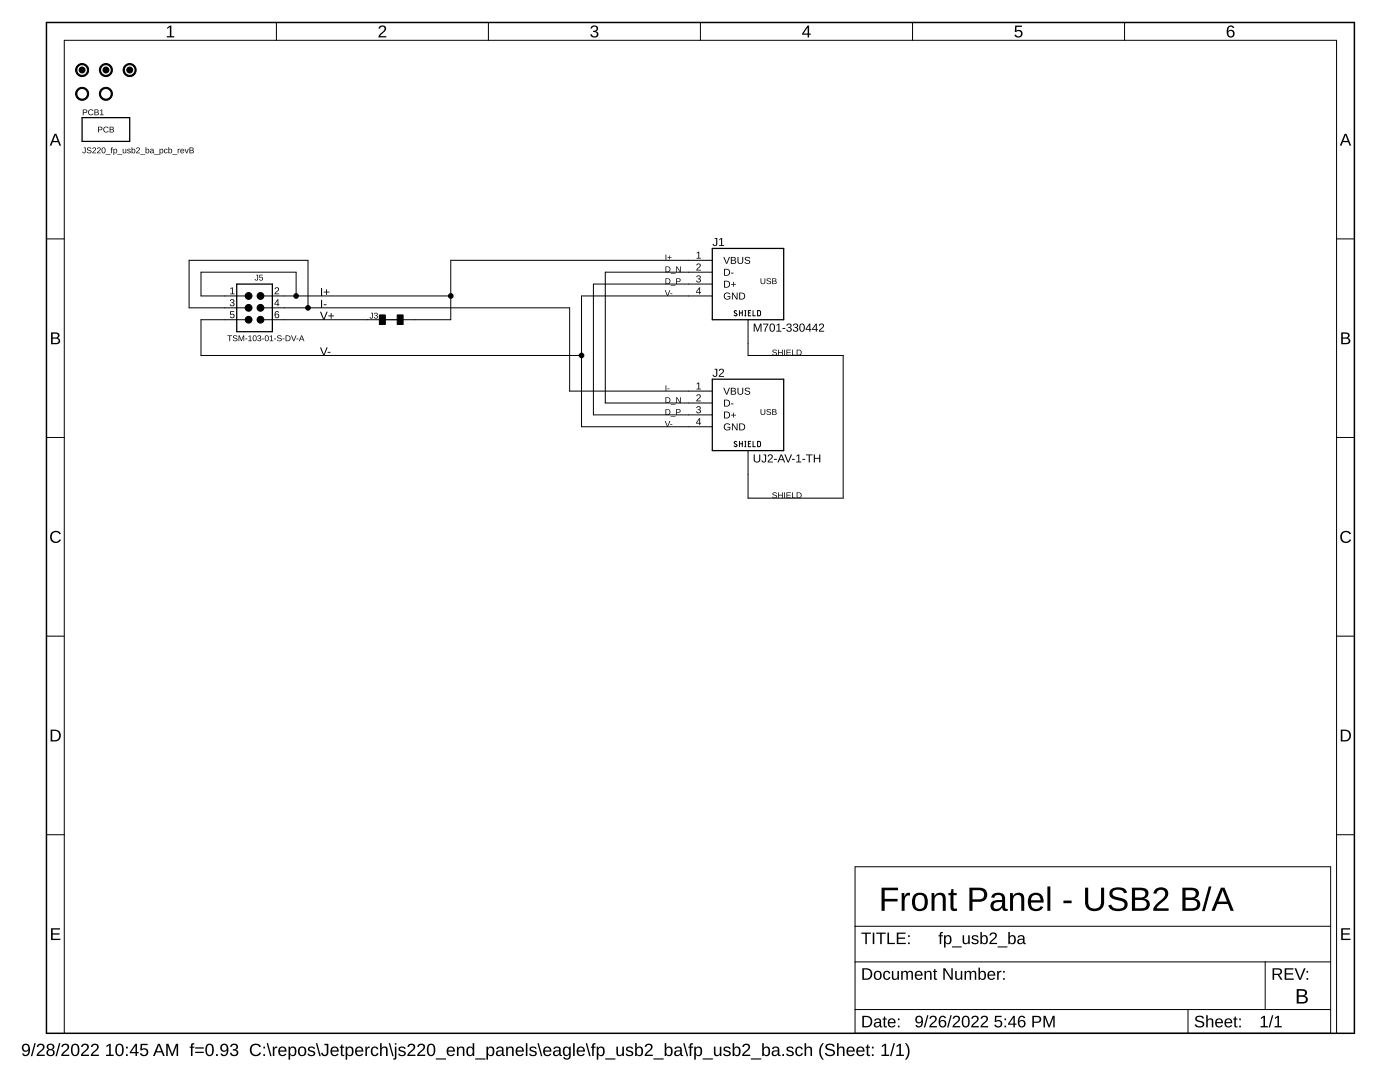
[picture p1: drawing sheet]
<?xml version="1.0" encoding="utf-8"?>
<!DOCTYPE eagle SYSTEM "eagle.dtd">
<eagle version="9.6.2">
<drawing>
<settings>
<setting alwaysvectorfont="no"/>
<setting verticaltext="up"/>
</settings>
<grid distance="0.1" unitdist="inch" unit="inch" style="lines" multiple="1" display="no" altdistance="0.01" altunitdist="inch" altunit="inch"/>
<schematic xreflabel="%F%N/%S.%C%R" xrefpart="/%S.%C%R">
<libraries>
<library name="frames">
<symbols>
<symbol name="FRAME_A_L">
<frame x1="0" y1="0" x2="279.4" y2="215.9" columns="6" rows="5" layer="94" border-bottom="no"/>
</symbol>
<symbol name="DOCFIELD">
<wire x1="0" y1="0" x2="71.12" y2="0" width="0.1016" layer="94"/>
<wire x1="101.6" y1="15.24" x2="87.63" y2="15.24" width="0.1016" layer="94"/>
<wire x1="0" y1="0" x2="0" y2="5.08" width="0.1016" layer="94"/>
<wire x1="0" y1="5.08" x2="71.12" y2="5.08" width="0.1016" layer="94"/>
<wire x1="0" y1="5.08" x2="0" y2="15.24" width="0.1016" layer="94"/>
<wire x1="101.6" y1="15.24" x2="101.6" y2="5.08" width="0.1016" layer="94"/>
<wire x1="71.12" y1="5.08" x2="71.12" y2="0" width="0.1016" layer="94"/>
<wire x1="71.12" y1="5.08" x2="87.63" y2="5.08" width="0.1016" layer="94"/>
<wire x1="71.12" y1="0" x2="101.6" y2="0" width="0.1016" layer="94"/>
<wire x1="87.63" y1="15.24" x2="87.63" y2="5.08" width="0.1016" layer="94"/>
<wire x1="87.63" y1="15.24" x2="0" y2="15.24" width="0.1016" layer="94"/>
<wire x1="87.63" y1="5.08" x2="101.6" y2="5.08" width="0.1016" layer="94"/>
<wire x1="101.6" y1="5.08" x2="101.6" y2="0" width="0.1016" layer="94"/>
<wire x1="0" y1="15.24" x2="0" y2="22.86" width="0.1016" layer="94"/>
<wire x1="101.6" y1="35.56" x2="0" y2="35.56" width="0.1016" layer="94"/>
<wire x1="101.6" y1="35.56" x2="101.6" y2="22.86" width="0.1016" layer="94"/>
<wire x1="0" y1="22.86" x2="101.6" y2="22.86" width="0.1016" layer="94"/>
<wire x1="0" y1="22.86" x2="0" y2="35.56" width="0.1016" layer="94"/>
<wire x1="101.6" y1="22.86" x2="101.6" y2="15.24" width="0.1016" layer="94"/>
<text x="1.27" y="1.27" size="2.54" layer="94">Date:</text>
<text x="12.7" y="1.27" size="2.54" layer="94">&gt;LAST_DATE_TIME</text>
<text x="72.39" y="1.27" size="2.54" layer="94">Sheet:</text>
<text x="86.36" y="1.27" size="2.54" layer="94">&gt;SHEET</text>
<text x="88.9" y="11.43" size="2.54" layer="94">REV:</text>
<text x="1.27" y="19.05" size="2.54" layer="94">TITLE:</text>
<text x="1.27" y="11.43" size="2.54" layer="94">Document Number:</text>
<text x="17.78" y="19.05" size="2.54" layer="94">&gt;DRAWING_NAME</text>
</symbol>
</symbols>
<devicesets>
<deviceset name="FRAME_A_L" prefix="FRAME" uservalue="yes">
<gates>
<gate name="G$1" symbol="FRAME_A_L" x="0" y="0" addlevel="always"/>
<gate name="G$2" symbol="DOCFIELD" x="172.72" y="0" addlevel="always"/>
</gates>
<devices>
<device name="">
<technologies>
<technology name=""/>
</technologies>
</device>
</devices>
</deviceset>
</devicesets>
</library>
<library name="jetperch">
<symbols>
<symbol name="CONN_0.1_3X2">
<pin name="2" x="5.08" y="2.54" visible="pad" length="short" rot="R180"/>
<pin name="4" x="5.08" y="0" visible="pad" length="short" rot="R180"/>
<wire x1="2.54" y1="5.08" x2="-5.08" y2="5.08" width="0.254" layer="94"/>
<wire x1="-5.08" y1="5.08" x2="-5.08" y2="-5.08" width="0.254" layer="94"/>
<wire x1="-5.08" y1="-5.08" x2="2.54" y2="-5.08" width="0.254" layer="94"/>
<circle x="0" y="2.54" radius="0.71841875" width="0" layer="94"/>
<circle x="0" y="0" radius="0.71841875" width="0" layer="94"/>
<wire x1="2.54" y1="-5.08" x2="2.54" y2="0" width="0.254" layer="94"/>
<wire x1="2.54" y1="0" x2="2.54" y2="2.54" width="0.254" layer="94"/>
<wire x1="2.54" y1="2.54" x2="2.54" y2="5.08" width="0.254" layer="94"/>
<wire x1="0" y1="2.54" x2="2.54" y2="2.54" width="0.1524" layer="94"/>
<wire x1="0" y1="0" x2="2.54" y2="0" width="0.1524" layer="94"/>
<text x="-5.08" y="5.334" size="1.27" layer="95">&gt;NAME</text>
<text x="-5.08" y="-6.858" size="1.27" layer="96">&gt;VALUE</text>
<pin name="1" x="-7.62" y="2.54" visible="pad" length="short"/>
<pin name="3" x="-7.62" y="0" visible="pad" length="short"/>
<circle x="-2.54" y="2.54" radius="0.71841875" width="0" layer="94"/>
<circle x="-2.54" y="0" radius="0.71841875" width="0" layer="94"/>
<wire x1="-2.54" y1="2.54" x2="-5.08" y2="2.54" width="0.1524" layer="94"/>
<wire x1="-2.54" y1="0" x2="-5.08" y2="0" width="0.1524" layer="94"/>
<pin name="5" x="-7.62" y="-2.54" visible="pad" length="short"/>
<circle x="-2.54" y="-2.54" radius="0.71841875" width="0" layer="94"/>
<wire x1="-2.54" y1="-2.54" x2="-5.08" y2="-2.54" width="0.1524" layer="94"/>
<pin name="6" x="5.08" y="-2.54" visible="pad" length="short" rot="R180"/>
<circle x="0" y="-2.54" radius="0.71841875" width="0" layer="94"/>
<wire x1="0" y1="-2.54" x2="2.54" y2="-2.54" width="0.1524" layer="94"/>
</symbol>
<symbol name="FIDUCIAL">
<circle x="0" y="0" radius="1.27" width="0.254" layer="94"/>
<circle x="0" y="0" radius="0.635" width="0" layer="94"/>
</symbol>
<symbol name="STAND-OFF">
<circle x="0" y="0" radius="1.27" width="0.254" layer="94"/>
</symbol>
<symbol name="PCB">
<wire x1="-5.08" y1="2.54" x2="-5.08" y2="-2.54" width="0.254" layer="94"/>
<wire x1="-5.08" y1="-2.54" x2="5.08" y2="-2.54" width="0.254" layer="94"/>
<wire x1="5.08" y1="-2.54" x2="5.08" y2="2.54" width="0.254" layer="94"/>
<wire x1="5.08" y1="2.54" x2="-5.08" y2="2.54" width="0.254" layer="94"/>
<text x="0" y="0" size="1.27" layer="94" align="center">PCB</text>
<text x="-5.08" y="-5.08" size="1.27" layer="96">&gt;VALUE</text>
<text x="-5.08" y="3.048" size="1.27" layer="95">&gt;NAME</text>
</symbol>
<symbol name="USB-4">
<pin name="D+" x="-12.7" y="0" length="middle"/>
<pin name="D-" x="-12.7" y="2.54" length="middle"/>
<pin name="VBUS" x="-12.7" y="5.08" length="middle"/>
<pin name="GND" x="-12.7" y="-2.54" length="middle"/>
<wire x1="-7.62" y1="7.62" x2="-7.62" y2="-7.62" width="0.254" layer="94"/>
<wire x1="-7.62" y1="-7.62" x2="7.62" y2="-7.62" width="0.254" layer="94"/>
<wire x1="-7.62" y1="7.62" x2="7.62" y2="7.62" width="0.254" layer="94"/>
<text x="2.54" y="0" size="1.27" layer="95">USB</text>
<wire x1="7.62" y1="7.62" x2="7.62" y2="-7.62" width="0.254" layer="94"/>
<text x="-7.62" y="8.128" size="1.778" layer="95">&gt;NAME</text>
<text x="1.016" y="-10.16" size="1.778" layer="96">&gt;VALUE</text>
<pin name="SHIELD" x="0" y="-12.7" visible="off" length="middle" rot="R90"/>
<text x="-3.048" y="-6.858" size="1.27" layer="94" font="vector" ratio="12">SHIELD</text>
</symbol>
<symbol name="TRACE_CUT">
<pin name="P$1" x="-5.08" y="0" visible="off" length="short"/>
<pin name="P$2" x="5.08" y="0" visible="off" length="short" rot="R180"/>
<text x="-2.794" y="0.254" size="1.27" layer="95" align="bottom-right">&gt;NAME</text>
<text x="2.794" y="0.254" size="1.27" layer="95">&gt;VALUE</text>
<rectangle x1="-2.54" y1="-1.016" x2="-1.27" y2="1.016" layer="94"/>
<rectangle x1="1.27" y1="-1.016" x2="2.54" y2="1.016" layer="94"/>
<wire x1="-1.27" y1="0" x2="1.27" y2="0" width="0.254" layer="94"/>
</symbol>
</symbols>
<devicesets>
<deviceset name="CONN_0.1_3X2" prefix="J" uservalue="yes">
<gates>
<gate name="G1" symbol="CONN_0.1_3X2" x="0" y="0"/>
</gates>
<devices>
<device name="_F_RA" package="CONN_0.1_3X2_F_RA">
<connects>
<connect gate="G1" pin="1" pad="1"/>
<connect gate="G1" pin="2" pad="2"/>
<connect gate="G1" pin="3" pad="3"/>
<connect gate="G1" pin="4" pad="4"/>
<connect gate="G1" pin="5" pad="5"/>
<connect gate="G1" pin="6" pad="6"/>
</connects>
<technologies>
<technology name=""/>
</technologies>
</device>
<device name="_M" package="CONN_0.1_3X2_M">
<connects>
<connect gate="G1" pin="1" pad="1"/>
<connect gate="G1" pin="2" pad="2"/>
<connect gate="G1" pin="3" pad="3"/>
<connect gate="G1" pin="4" pad="4"/>
<connect gate="G1" pin="5" pad="5"/>
<connect gate="G1" pin="6" pad="6"/>
</connects>
<technologies>
<technology name=""/>
</technologies>
</device>
<device name="_MSA" package="CONN_0.1_3X2_MSA">
<connects>
<connect gate="G1" pin="1" pad="1"/>
<connect gate="G1" pin="2" pad="2"/>
<connect gate="G1" pin="3" pad="3"/>
<connect gate="G1" pin="4" pad="4"/>
<connect gate="G1" pin="5" pad="5"/>
<connect gate="G1" pin="6" pad="6"/>
</connects>
<technologies>
<technology name=""/>
</technologies>
</device>
</devices>
</deviceset>
<deviceset name="FIDUCIAL" prefix="FD">
<gates>
<gate name="G$1" symbol="FIDUCIAL" x="0" y="0"/>
</gates>
<devices>
<device name="_1MM" package="FIDUCIAL_1MM_2MM">
<technologies>
<technology name="">
<attribute name="POPULATE" value="0"/>
</technology>
</technologies>
</device>
</devices>
</deviceset>
<deviceset name="HOLE" prefix="H">
<gates>
<gate name="G$1" symbol="STAND-OFF" x="0" y="0"/>
</gates>
<devices>
<device name="_#6" package="HOLE_3.5MM">
<technologies>
<technology name=""/>
</technologies>
</device>
<device name="_#6_NORESTRICT" package="HOLE_3.5MM_NORESTRICT">
<technologies>
<technology name=""/>
</technologies>
</device>
</devices>
</deviceset>
<deviceset name="PCB" prefix="PCB" uservalue="yes">
<gates>
<gate name="G$1" symbol="PCB" x="0" y="0"/>
</gates>
<devices>
<device name="">
<technologies>
<technology name=""/>
</technologies>
</device>
</devices>
</deviceset>
<deviceset name="USB-4" prefix="J" uservalue="yes">
<gates>
<gate name="G$1" symbol="USB-4" x="-2.54" y="0"/>
</gates>
<devices>
<device name="_B" package="USB-B">
<connects>
<connect gate="G$1" pin="D+" pad="3"/>
<connect gate="G$1" pin="D-" pad="2"/>
<connect gate="G$1" pin="GND" pad="4"/>
<connect gate="G$1" pin="SHIELD" pad="SHIELD@1 SHIELD@2"/>
<connect gate="G$1" pin="VBUS" pad="1"/>
</connects>
<technologies>
<technology name=""/>
</technologies>
</device>
<device name="-A_RCPT" package="USB-A_RPCT">
<connects>
<connect gate="G$1" pin="D+" pad="3"/>
<connect gate="G$1" pin="D-" pad="2"/>
<connect gate="G$1" pin="GND" pad="4"/>
<connect gate="G$1" pin="SHIELD" pad="SHIELD@1 SHIELD@2"/>
<connect gate="G$1" pin="VBUS" pad="1"/>
</connects>
<technologies>
<technology name=""/>
</technologies>
</device>
<device name="_B-TH" package="USB-B-TH">
<connects>
<connect gate="G$1" pin="D+" pad="3"/>
<connect gate="G$1" pin="D-" pad="2"/>
<connect gate="G$1" pin="GND" pad="4"/>
<connect gate="G$1" pin="SHIELD" pad="SHIELD@1 SHIELD@2"/>
<connect gate="G$1" pin="VBUS" pad="1"/>
</connects>
<technologies>
<technology name=""/>
</technologies>
</device>
<device name="-B_VTH" package="USB-B-VTH">
<connects>
<connect gate="G$1" pin="D+" pad="3"/>
<connect gate="G$1" pin="D-" pad="2"/>
<connect gate="G$1" pin="GND" pad="4"/>
<connect gate="G$1" pin="SHIELD" pad="SHIELD@1 SHIELD@3"/>
<connect gate="G$1" pin="VBUS" pad="1"/>
</connects>
<technologies>
<technology name=""/>
</technologies>
</device>
<device name="-A_VTH" package="USB-A-VTH">
<connects>
<connect gate="G$1" pin="D+" pad="3"/>
<connect gate="G$1" pin="D-" pad="2"/>
<connect gate="G$1" pin="GND" pad="4"/>
<connect gate="G$1" pin="SHIELD" pad="SHIELD@1 SHIELD@3"/>
<connect gate="G$1" pin="VBUS" pad="1"/>
</connects>
<technologies>
<technology name=""/>
</technologies>
</device>
</devices>
</deviceset>
<deviceset name="TRACE_CUT" prefix="J" uservalue="yes">
<gates>
<gate name="G$1" symbol="TRACE_CUT" x="0" y="0"/>
</gates>
<devices>
<device name="0402" package="J0402">
<connects>
<connect gate="G$1" pin="P$1" pad="1"/>
<connect gate="G$1" pin="P$2" pad="2"/>
</connects>
<technologies>
<technology name="">
<attribute name="POPULATE" value="0"/>
</technology>
</technologies>
</device>
<device name="0603" package="J0603">
<connects>
<connect gate="G$1" pin="P$1" pad="1"/>
<connect gate="G$1" pin="P$2" pad="2"/>
</connects>
<technologies>
<technology name="">
<attribute name="POPULATE" value="0"/>
</technology>
</technologies>
</device>
<device name="_0402T" package="J0402_THICK">
<connects>
<connect gate="G$1" pin="P$1" pad="1"/>
<connect gate="G$1" pin="P$2" pad="2"/>
</connects>
<technologies>
<technology name="">
<attribute name="POPULATE" value="0"/>
</technology>
</technologies>
</device>
</devices>
</deviceset>
</devicesets>
</library>
</libraries>
<attributes>
</attributes>
<variantdefs>
</variantdefs>
<classes>
<class number="0" name="default" width="0" drill="0">
</class>
<class number="1" name="USBD" width="1.016" drill="0">
<clearance class="0" value="0.1524"/>
<clearance class="1" value="0.508"/>
</class>
</classes>
<parts>
<part name="FRAME1" library="frames" deviceset="FRAME_A_L" device="" value="PG1"/>
<part name="J5" library="jetperch" deviceset="CONN_0.1_3X2" device="_MSA" value="TSM-103-01-S-DV-A">
<attribute name="MPN" value="TSM-103-01-S-DV-A"/>
<attribute name="POPULATE" value="1"/>
</part>
<part name="FUD1" library="jetperch" deviceset="FIDUCIAL" device="_1MM"/>
<part name="FUD2" library="jetperch" deviceset="FIDUCIAL" device="_1MM"/>
<part name="FUD3" library="jetperch" deviceset="FIDUCIAL" device="_1MM"/>
<part name="H1" library="jetperch" deviceset="HOLE" device="_#6_NORESTRICT" value="HOLE_#6_NORESTRICT">
<attribute name="POPULATE" value="0"/>
</part>
<part name="H2" library="jetperch" deviceset="HOLE" device="_#6_NORESTRICT" value="HOLE_#6_NORESTRICT">
<attribute name="POPULATE" value="0"/>
</part>
<part name="PCB1" library="jetperch" deviceset="PCB" device="" value="JS220_fp_usb2_ba_pcb_revB">
<attribute name="POPULATE" value="1"/>
</part>
<part name="J1" library="jetperch" deviceset="USB-4" device="-B_VTH" value="M701-330442">
<attribute name="POPULATE" value="1"/>
</part>
<part name="J2" library="jetperch" deviceset="USB-4" device="-A_VTH" value="UJ2-AV-1-TH">
<attribute name="POPULATE" value="1"/>
</part>
<part name="J3" library="jetperch" deviceset="TRACE_CUT" device="0603"/>
</parts>
<sheets>
<sheet>
<plain>
<text x="177.8" y="26.162" size="5.08" layer="97">Front Panel - USB2 B/A</text>
<text x="266.7" y="6.35" size="3.175" layer="97">B</text>
</plain>
<instances>
<instance part="FRAME1" gate="G$1" x="0" y="0" smashed="yes"/>
<instance part="FRAME1" gate="G$2" x="172.72" y="0" smashed="yes">
<attribute name="LAST_DATE_TIME" x="185.42" y="1.27" size="2.54" layer="94"/>
<attribute name="SHEET" x="259.08" y="1.27" size="2.54" layer="94"/>
<attribute name="DRAWING_NAME" x="190.5" y="19.05" size="2.54" layer="94"/>
</instance>
<instance part="J5" gate="G1" x="45.72" y="154.94" smashed="yes">
<attribute name="MPN" x="45.72" y="154.94" size="1.778" layer="96" display="off"/>
<attribute name="POPULATE" x="45.72" y="154.94" size="1.778" layer="96" display="off"/>
<attribute name="NAME" x="44.45" y="160.782" size="1.27" layer="95"/>
<attribute name="VALUE" x="38.608" y="147.828" size="1.27" layer="96"/>
</instance>
<instance part="FUD1" gate="G$1" x="7.62" y="205.74" smashed="yes"/>
<instance part="FUD2" gate="G$1" x="12.7" y="205.74" smashed="yes"/>
<instance part="FUD3" gate="G$1" x="17.78" y="205.74" smashed="yes"/>
<instance part="H1" gate="G$1" x="7.62" y="200.66" smashed="yes">
<attribute name="POPULATE" x="7.62" y="200.66" size="1.778" layer="96" display="off"/>
</instance>
<instance part="H2" gate="G$1" x="12.7" y="200.66" smashed="yes">
<attribute name="POPULATE" x="12.7" y="200.66" size="1.778" layer="96" display="off"/>
</instance>
<instance part="PCB1" gate="G$1" x="12.7" y="193.04" smashed="yes">
<attribute name="VALUE" x="7.62" y="187.96" size="1.27" layer="96"/>
<attribute name="NAME" x="7.62" y="196.088" size="1.27" layer="95"/>
<attribute name="POPULATE" x="12.7" y="193.04" size="1.27" layer="96" display="off"/>
</instance>
<instance part="J1" gate="G$1" x="149.86" y="160.02" smashed="yes">
<attribute name="NAME" x="142.24" y="168.148" size="1.778" layer="95"/>
<attribute name="VALUE" x="150.876" y="149.86" size="1.778" layer="96"/>
<attribute name="POPULATE" x="149.86" y="160.02" size="1.27" layer="96" display="off"/>
</instance>
<instance part="J2" gate="G$1" x="149.86" y="132.08" smashed="yes">
<attribute name="NAME" x="142.24" y="140.208" size="1.778" layer="95"/>
<attribute name="VALUE" x="150.876" y="121.92" size="1.778" layer="96"/>
<attribute name="POPULATE" x="149.86" y="132.08" size="1.27" layer="96" display="off"/>
</instance>
<instance part="J3" gate="G$1" x="73.66" y="152.4" smashed="yes">
<attribute name="NAME" x="70.866" y="152.654" size="1.27" layer="95" align="bottom-right"/>
<attribute name="VALUE" x="76.454" y="152.654" size="1.27" layer="95"/>
</instance>
</instances>
<busses>
</busses>
<nets>
<net name="I+" class="0">
<segment>
<label x="58.42" y="157.48" size="1.778" layer="95"/>
<wire x1="53.34" y1="157.48" x2="86.36" y2="157.48" width="0.1524" layer="91"/>
<pinref part="J5" gate="G1" pin="1"/>
<wire x1="38.1" y1="157.48" x2="33.02" y2="157.48" width="0.1524" layer="91"/>
<wire x1="33.02" y1="157.48" x2="33.02" y2="162.56" width="0.1524" layer="91"/>
<wire x1="33.02" y1="162.56" x2="53.34" y2="162.56" width="0.1524" layer="91"/>
<wire x1="53.34" y1="162.56" x2="53.34" y2="157.48" width="0.1524" layer="91"/>
<junction x="53.34" y="157.48"/>
<pinref part="J5" gate="G1" pin="2"/>
<wire x1="53.34" y1="157.48" x2="50.8" y2="157.48" width="0.1524" layer="91"/>
<pinref part="J1" gate="G$1" pin="VBUS"/>
<wire x1="137.16" y1="165.1" x2="86.36" y2="165.1" width="0.1524" layer="91"/>
<wire x1="86.36" y1="165.1" x2="86.36" y2="157.48" width="0.1524" layer="91"/>
<pinref part="J3" gate="G$1" pin="P$2"/>
<wire x1="78.74" y1="152.4" x2="86.36" y2="152.4" width="0.1524" layer="91"/>
<wire x1="86.36" y1="152.4" x2="86.36" y2="157.48" width="0.1524" layer="91"/>
<junction x="86.36" y="157.48"/>
<label x="132.08" y="165.1" size="1.27" layer="95"/>
</segment>
</net>
<net name="V-" class="0">
<segment>
<pinref part="J5" gate="G1" pin="5"/>
<wire x1="38.1" y1="152.4" x2="33.02" y2="152.4" width="0.1524" layer="91"/>
<wire x1="33.02" y1="152.4" x2="33.02" y2="144.78" width="0.1524" layer="91"/>
<wire x1="33.02" y1="144.78" x2="114.3" y2="144.78" width="0.1524" layer="91"/>
<label x="58.42" y="144.78" size="1.778" layer="95"/>
<pinref part="J1" gate="G$1" pin="GND"/>
<wire x1="137.16" y1="157.48" x2="114.3" y2="157.48" width="0.1524" layer="91"/>
<wire x1="114.3" y1="157.48" x2="114.3" y2="144.78" width="0.1524" layer="91"/>
<pinref part="J2" gate="G$1" pin="GND"/>
<wire x1="114.3" y1="144.78" x2="114.3" y2="129.54" width="0.1524" layer="91"/>
<wire x1="114.3" y1="129.54" x2="137.16" y2="129.54" width="0.1524" layer="91"/>
<junction x="114.3" y="144.78"/>
<label x="132.08" y="157.48" size="1.27" layer="95"/>
<label x="132.08" y="129.54" size="1.27" layer="95"/>
</segment>
</net>
<net name="I-" class="0">
<segment>
<label x="58.42" y="154.94" size="1.778" layer="95"/>
<wire x1="50.8" y1="154.94" x2="55.88" y2="154.94" width="0.1524" layer="91"/>
<wire x1="55.88" y1="154.94" x2="111.76" y2="154.94" width="0.1524" layer="91"/>
<pinref part="J5" gate="G1" pin="4"/>
<pinref part="J5" gate="G1" pin="3"/>
<wire x1="38.1" y1="154.94" x2="30.48" y2="154.94" width="0.1524" layer="91"/>
<wire x1="30.48" y1="154.94" x2="30.48" y2="165.1" width="0.1524" layer="91"/>
<wire x1="30.48" y1="165.1" x2="55.88" y2="165.1" width="0.1524" layer="91"/>
<wire x1="55.88" y1="165.1" x2="55.88" y2="154.94" width="0.1524" layer="91"/>
<junction x="55.88" y="154.94"/>
<pinref part="J2" gate="G$1" pin="VBUS"/>
<wire x1="137.16" y1="137.16" x2="111.76" y2="137.16" width="0.1524" layer="91"/>
<wire x1="111.76" y1="137.16" x2="111.76" y2="154.94" width="0.1524" layer="91"/>
<label x="132.08" y="137.16" size="1.27" layer="95"/>
</segment>
</net>
<net name="V+" class="0">
<segment>
<pinref part="J5" gate="G1" pin="6"/>
<wire x1="50.8" y1="152.4" x2="68.58" y2="152.4" width="0.1524" layer="91"/>
<label x="58.42" y="152.4" size="1.778" layer="95"/>
<pinref part="J3" gate="G$1" pin="P$1"/>
</segment>
</net>
<net name="SHIELD" class="0">
<segment>
<pinref part="J1" gate="G$1" pin="SHIELD"/>
<wire x1="149.86" y1="147.32" x2="149.86" y2="144.78" width="0.1524" layer="91"/>
<wire x1="149.86" y1="144.78" x2="170.18" y2="144.78" width="0.1524" layer="91"/>
<wire x1="170.18" y1="144.78" x2="170.18" y2="114.3" width="0.1524" layer="91"/>
<wire x1="170.18" y1="114.3" x2="149.86" y2="114.3" width="0.1524" layer="91"/>
<pinref part="J2" gate="G$1" pin="SHIELD"/>
<wire x1="149.86" y1="114.3" x2="149.86" y2="119.38" width="0.1524" layer="91"/>
<label x="154.94" y="144.78" size="1.27" layer="95"/>
<label x="154.94" y="114.3" size="1.27" layer="95"/>
</segment>
</net>
<net name="D_N" class="1">
<segment>
<pinref part="J1" gate="G$1" pin="D-"/>
<wire x1="137.16" y1="162.56" x2="119.38" y2="162.56" width="0.1524" layer="91"/>
<wire x1="119.38" y1="162.56" x2="119.38" y2="134.62" width="0.1524" layer="91"/>
<pinref part="J2" gate="G$1" pin="D-"/>
<wire x1="119.38" y1="134.62" x2="137.16" y2="134.62" width="0.1524" layer="91"/>
<label x="132.08" y="162.56" size="1.27" layer="95"/>
<label x="132.08" y="134.62" size="1.27" layer="95"/>
</segment>
</net>
<net name="D_P" class="1">
<segment>
<pinref part="J1" gate="G$1" pin="D+"/>
<wire x1="137.16" y1="160.02" x2="116.84" y2="160.02" width="0.1524" layer="91"/>
<wire x1="116.84" y1="160.02" x2="116.84" y2="132.08" width="0.1524" layer="91"/>
<pinref part="J2" gate="G$1" pin="D+"/>
<wire x1="116.84" y1="132.08" x2="137.16" y2="132.08" width="0.1524" layer="91"/>
<label x="132.08" y="160.02" size="1.27" layer="95"/>
<label x="132.08" y="132.08" size="1.27" layer="95"/>
</segment>
</net>
</nets>
</sheet>
</sheets>
<errors>
<approved hash="113,1,73.66,152.502,J3,,,,,"/>
</errors>
</schematic>
</drawing>
<compatibility>
<note version="8.2" severity="warning">
Since Version 8.2, EAGLE supports online libraries. The ids
of those online libraries will not be understood (or retained)
with this version.
</note>
<note version="8.3" severity="warning">
Since Version 8.3, EAGLE supports URNs for individual library
assets (packages, symbols, and devices). The URNs of those assets
will not be understood (or retained) with this version.
</note>
</compatibility>
</eagle>
